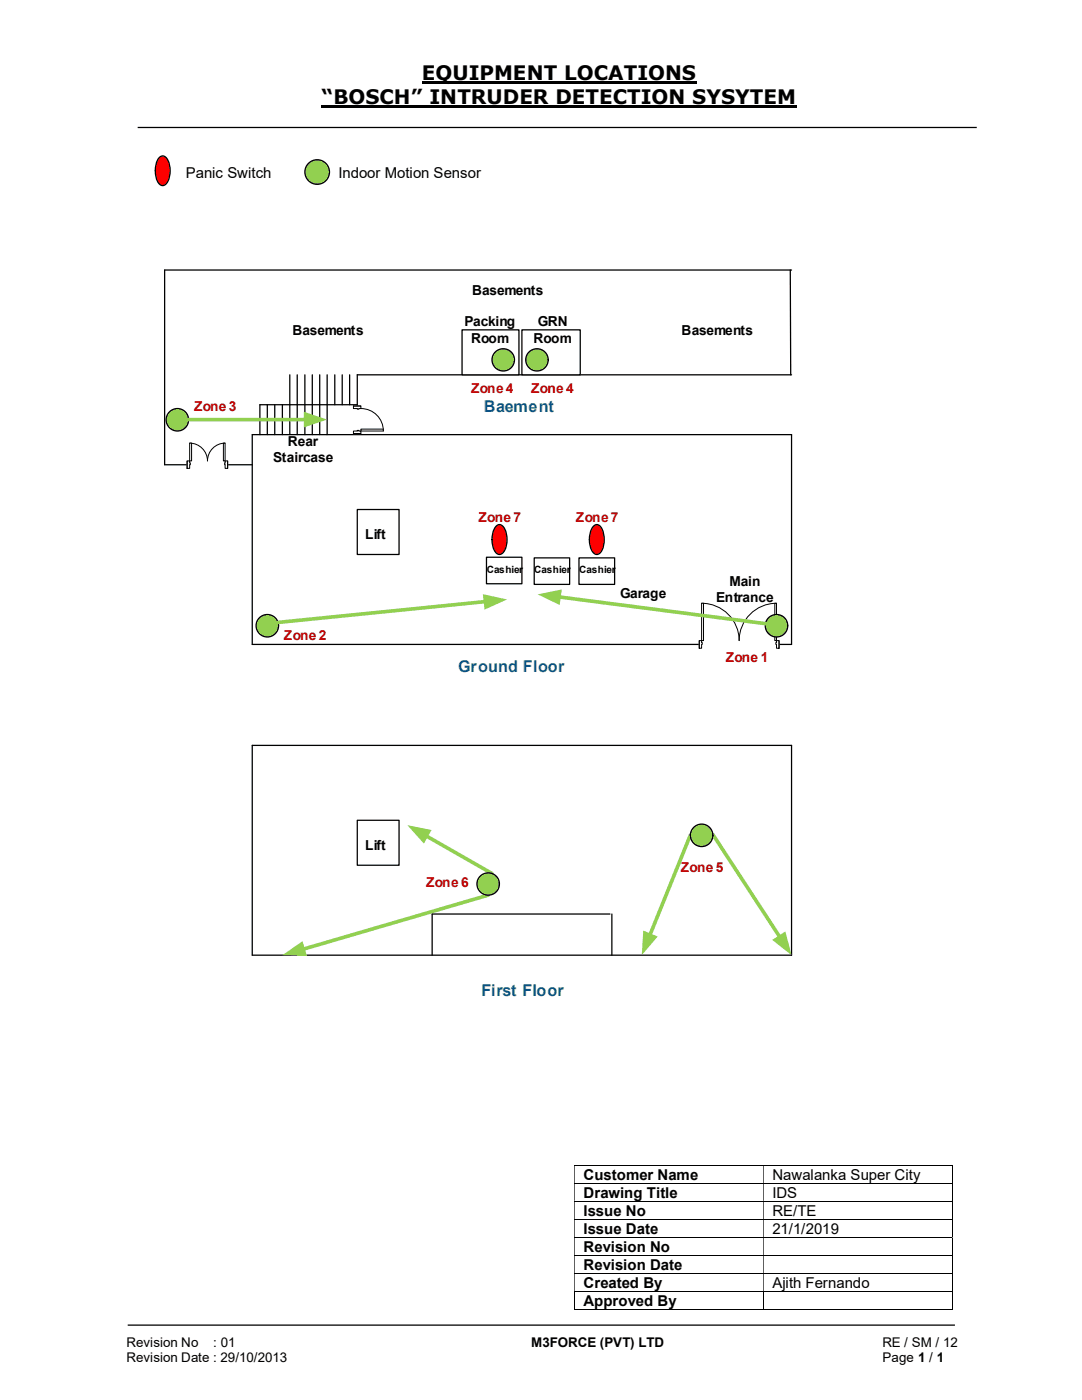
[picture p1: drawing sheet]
<svg xmlns="http://www.w3.org/2000/svg" width="216mm" height="279mm" viewBox="0 0 216 279" stroke-linecap="round" stroke-linejoin="round" font-family="sans-serif">
<path d="M84.2 16.5h54.8M64.2 21.3h94.8" fill="none" stroke="#000" stroke-width=".42"/>
<path d="M27.5 25.4h167.4M25.5 264.5h165" fill="none" stroke="#000" stroke-width=".25"/>
<circle cx="63.3" cy="34.3" r="2.46" fill="#92d050"/>
<g fill="none" stroke="#000" stroke-width=".25">
<path d="M32.9 53.9h125M71.3 74.8h86.6M32.9 92.8h17.4M50.3 86.7h107.6M50.3 128.6h107.6M86.2 182.4v8.2"/>
<circle cx="63.3" cy="34.3" r="2.46"/>
</g>
<g fill="none" stroke="#000" stroke-width=".2">
<path d="M114.6 232.6h75.3M114.6 236.2h75.3M114.6 239.7h75.3M190 232.7v3.4M190 236.2v3.4M190 239.8v3.5M114.6 243.4h75.3M114.6 247h75.3M114.6 250.6h75.3M114.6 254.2h75.3M114.6 257.8h75.3M114.7 257.9v3.6"/>
<path d="M152.3 257.9v3.6M190 243.5v3.4M190 247.1v3.4M190 250.7v3.4M190 254.3v3.4M190 257.9v3.6M114.6 261.4h37.7M152.4 261.4h37.5"/>
</g>
<g fill="#000">
<path d="M189.9 232.5h.2v.2h-.2zM114.6 232.7h.1v3.4h-.1zM152.3 232.7h.1v3.4h-.1z" fill-rule="evenodd"/>
<path d="M189.9 236.1h.2v.1h-.2zM114.6 236.2h.1v3.4h-.1zM152.3 236.2h.1v3.4h-.1z" fill-rule="evenodd"/>
<path d="M189.9 239.6h.2v.2h-.2zM114.6 239.8h.1v3.5h-.1zM152.3 239.8h.1v3.5h-.1z" fill-rule="evenodd"/>
<path d="M189.9 243.3h.2v.2h-.2zM114.6 243.5h.1v3.4h-.1zM152.3 243.5h.1v3.4h-.1z" fill-rule="evenodd"/>
<path d="M189.9 246.9h.2v.2h-.2zM114.6 247.1h.1v3.4h-.1zM152.3 247.1h.1v3.4h-.1z" fill-rule="evenodd"/>
<path d="M189.9 250.5h.2v.2h-.2zM114.6 250.7h.1v3.4h-.1zM152.3 250.7h.1v3.4h-.1z" fill-rule="evenodd"/>
<path d="M189.9 254.1h.2v.2h-.2zM114.6 254.3h.1v3.4h-.1zM152.3 254.3h.1v3.4h-.1z" fill-rule="evenodd"/>
</g>
<path d="M189.9 257.7h.2v.2h-.2zM189.9 261.3h.2v.2h-.2z" fill="#000"/>
<path d="M98.9 105.1a.96 .96 0 0 1 .9-.4 .96 .96 0 0 1 .8 .7 4.9 4.9 0 0 1-.2 4.9 1.02 1.02 0 0 1-1 .3 1.02 1.02 0 0 1-.8-.8 5.1 5.1 0 0 1 .3-4.7z" fill-rule="evenodd" fill="#f00"/>
<path d="M98.9 105.1a.96 .96 0 0 1 .9-.4 .96 .96 0 0 1 .8 .7 4.9 4.9 0 0 1-.2 4.9 1.02 1.02 0 0 1-1 .3 1.02 1.02 0 0 1-.8-.8 5.1 5.1 0 0 1 .3-4.7z" fill="none" stroke="#000" stroke-width=".25"/>
<path d="M71.3 101.7h8.3v9h-8.3z" fill="#fff"/>
<g fill="none" stroke="#000" stroke-width=".25">
<path d="M32.9 53.9v38.9M157.7 53.9l.1 20.9M57.8 74.8v11.9M59.3 74.8v11.9M60.8 74.8v11.9M62.3 74.8v11.9M63.8 74.8v11.9M65.3 74.8v11.9M66.8 74.8v6M68.3 74.8v6M69.8 74.8v6M71.3 74.8v7.5"/>
<path d="M50.3 86.7v41.9M51.9 80.8v5.9M53.3 80.8v5.9M54.8 80.8v5.9M56.3 80.8v5.9M157.9 86.7v41.9M71.3 101.7h8.3v9h-8.3zM86.2 182.4h35.5"/>
</g>
<path d="M92.2 65.8h11.3v9h-11.3z" fill="#fff"/>
<path d="M92.2 65.8h11.3v9h-11.3z" fill="none" stroke="#000" stroke-width=".25"/>
<path d="M104.1 65.8h11.7v9h-11.7z" fill="#fff"/>
<path d="M104.1 65.8h11.7v9h-11.7z" fill="none" stroke="#000" stroke-width=".25"/>
<path d="M97.1 111.2h7v5.3h-7z" fill="#fff"/>
<path d="M97.1 111.2h7v5.3h-7z" fill="none" stroke="#000" stroke-width=".25"/>
<path d="M106.6 111.3h7.1v5.3h-7.1z" fill="#fff"/>
<path d="M106.6 111.3h7.1v5.3h-7.1z" fill="none" stroke="#000" stroke-width=".25"/>
<path d="M115.5 111.3h7.1v5.3h-7.1z" fill="#fff"/>
<path d="M115.5 111.3h7.1v5.3h-7.1z" fill="none" stroke="#000" stroke-width=".25"/>
<circle cx="35.4" cy="83.8" r="2.24" fill="#92d050"/>
<circle cx="35.4" cy="83.8" r="2.24" fill="none" stroke="#000" stroke-width=".25"/>
<circle cx="53.3" cy="124.9" r="2.24" fill="#92d050"/>
<circle cx="53.3" cy="124.9" r="2.24" fill="none" stroke="#000" stroke-width=".25"/>
<circle cx="107.2" cy="71.8" r="2.23" fill="#92d050"/>
<circle cx="107.2" cy="71.8" r="2.23" fill="none" stroke="#000" stroke-width=".25"/>
<circle cx="100.4" cy="71.8" r="2.23" fill="#92d050"/>
<g fill="none" stroke="#000" stroke-width=".25">
<path d="M51.9 80.8h19.4M50.3 148.8h107.6M50.3 190.6h107.6"/>
<circle cx="100.4" cy="71.8" r="2.23"/>
</g>
<path d="M71.3 163.7h8.3v9h-8.3z" fill="#fff"/>
<path d="M50.3 148.8v41.8M157.9 148.8v41.8M71.3 163.7h8.3v9h-8.3zM122.1 182.4v8.2" fill="none" stroke="#000" stroke-width=".25"/>
<path d="M96.9 120.1l-41.3 4.1" fill="none" stroke="#92d050" stroke-width=".72"/>
<path d="M96.4 118.6l4.8 1-4.5 2.1z" fill="#92d050"/>
<path d="M37.6 83.7h23.4" fill="none" stroke="#92d050" stroke-width=".72"/>
<path d="M60.6 82.2l4.7 1.5-4.7 1.6z" fill="#92d050"/>
<path d="M85 166.8l13.2 7.5" fill="none" stroke="#92d050" stroke-width=".72"/>
<path d="M81.3 164.7l4.8 1-1.5 2.7z" fill="#92d050"/>
<path d="M97.4 178.6l-36.9 10.8" fill="none" stroke="#92d050" stroke-width=".72"/>
<path d="M56.3 190.6l4.1-2.8 .9 3z" fill="#92d050"/>
<path d="M137.8 166.7l-8.1 19.9" fill="none" stroke="#92d050" stroke-width=".72"/>
<path d="M128.4 185.7l2.8 1.2-3.1 3.7z" fill="#92d050"/>
<path d="M142.2 166.5l13.4 20.5" fill="none" stroke="#92d050" stroke-width=".72"/>
<g fill="#92d050">
<path d="M154.1 187.6l2.6-1.7 1.2 4.7z"/>
<circle cx="97.4" cy="176.4" r="2.23"/>
</g>
<circle cx="97.4" cy="176.4" r="2.23" fill="none" stroke="#000" stroke-width=".25"/>
<circle cx="140" cy="166.7" r="2.24" fill="#92d050"/>
<circle cx="140" cy="166.7" r="2.24" fill="none" stroke="#000" stroke-width=".25"/>
<path d="M118.3 105.1a1 1 0 0 1 1.1-.4 1 1 0 0 1 .7 .9 5.2 5.2 0 0 1-.3 4.7 1.01 1.01 0 0 1-1 .3 1.01 1.01 0 0 1-.8-.8 5.1 5.1 0 0 1 .3-4.7z" fill-rule="evenodd" fill="#f00"/>
<path d="M118.3 105.1a1 1 0 0 1 1.1-.4 1 1 0 0 1 .7 .9 5.2 5.2 0 0 1-.3 4.7 1.01 1.01 0 0 1-1 .3 1.01 1.01 0 0 1-.8-.8 5.1 5.1 0 0 1 .3-4.7z" fill="none" stroke="#000" stroke-width=".25"/>
<path d="M139.5 127.8h15.9v1.6h-15.9z" fill="#fff"/>
<path d="M139.5 127.8h15.9v1.6h-15.9z" fill="none" stroke="#fff" stroke-width=".2"/>
<path d="M154.9 127.8v1.6h.5v-1.6zM139.5 127.8h.5v1.6h-.5z" fill-rule="evenodd" fill="#fff"/>
<path d="M140 128.2v-.4h-.5v1.6h.5v-.8M154.9 128.2v-.4h.5v1.6h-.5v-.8" fill="none" stroke="#000" stroke-width=".2"/>
<path d="M154.8 128.2v.4h.1v-.4zM140 128.2h.1v.4h-.1z" fill-rule="evenodd" fill="#fff"/>
<path d="M139.5 127.8v1.6M140 128.2h.1v.4h-.1M140 120.4a7.5 7.5 0 0 1 7.5 7.4 7.5 7.5 0 0 1 7.4-7.4M154.9 128.2h-.1v.4h.1M155.4 127.8v1.6" fill="none" stroke="#000" stroke-width=".2"/>
<path d="M140 120.4h.4v7.4h-.4z" fill-rule="evenodd" fill="#fff"/>
<path d="M140 120.4h.4v7.4h-.4z" fill="none" stroke="#000" stroke-width=".2"/>
<path d="M154.6 120.4h.3v7.4h-.3z" fill-rule="evenodd" fill="#fff"/>
<path d="M154.6 120.4h.3v7.4h-.3z" fill="none" stroke="#000" stroke-width=".2"/>
<path d="M37.3 91.9h8.1v1.6h-8.1z" fill="#fff"/>
<path d="M37.3 91.9h8.1v1.6h-8.1z" fill="none" stroke="#fff" stroke-width=".2"/>
<path d="M44.9 92v1.5h.5v-1.5zM37.3 92h.5v1.5h-.5z" fill-rule="evenodd" fill="#fff"/>
<path d="M37.8 92.4v-.4h-.5v1.5h.5v-.7M44.9 92.4v-.4h.5v1.5h-.5v-.7" fill="none" stroke="#000" stroke-width=".2"/>
<path d="M44.8 92.4l.1 .4zM37.8 92.4h.2v.4h-.2z" fill-rule="evenodd" fill="#fff"/>
<path d="M37.3 92v1.5M37.8 92.4h.2v.4h-.2M37.8 88.4a3.6 3.6 0 0 1 3.6 3.6 3.5 3.5 0 0 1 3.5-3.6M44.9 92.4v.4M45.4 92v1.5" fill="none" stroke="#000" stroke-width=".2"/>
<path d="M37.8 88.4h.4v3.6h-.4z" fill-rule="evenodd" fill="#fff"/>
<path d="M37.8 88.4h.4v3.6h-.4z" fill="none" stroke="#000" stroke-width=".2"/>
<path d="M44.6 88.4h.3v3.6h-.3z" fill-rule="evenodd" fill="#fff"/>
<path d="M44.6 88.4h.3v3.6h-.3z" fill="none" stroke="#000" stroke-width=".2"/>
<path d="M70.5 81h1.6v5.5h-1.6z" fill-rule="evenodd" fill="#fff"/>
<path d="M70.5 81h1.6v5.5h-1.6z" fill="none" stroke="#fff" stroke-width=".2"/>
<path d="M70.5 86v.5h1.5v-.5zM70.5 81h1.5v.5h-1.5z" fill-rule="evenodd" fill="#fff"/>
<path d="M71.3 86h-.8v.5h1.5v-.5h-.4M71.3 81.5h-.8v-.5h1.5v.5h-.4" fill="none" stroke="#000" stroke-width=".2"/>
<path d="M71.3 85.9v.1h.3v-.1zM71.3 81.5h.3v.2h-.3z" fill-rule="evenodd" fill="#fff"/>
<path d="M70.5 86.5h1.5M70.5 81h1.5M71.3 86v-.1h.3v.1M71.3 81.5v.2h.3v-.2M72 81.5a4.5 4.5 0 0 1 4.5 4.5" fill="none" stroke="#000" stroke-width=".2"/>
<path d="M72 85.6h4.5v.4h-4.5z" fill="#fff"/>
<path d="M72 85.6h4.5v.4h-4.5z" fill="none" stroke="#000" stroke-width=".2"/>
<circle cx="154.9" cy="124.9" r="2.24" fill="#92d050"/>
<circle cx="154.9" cy="124.9" r="2.24" fill="none" stroke="#000" stroke-width=".25"/>
<path d="M111.5 119.1l41.2 5.4" fill="none" stroke="#92d050" stroke-width=".72"/>
<path d="M107.3 118.6l4.8-1-.4 3.1z" fill="#92d050"/>
<path d="M31.7 31.5a1.01 1.01 0 0 1 1.1-.4 1.01 1.01 0 0 1 .7 .9 4.4 4.4 0 0 1-.6 4.9 1.08 1.08 0 0 1-1.5-.7 5.1 5.1 0 0 1 .3-4.7z" fill-rule="evenodd" fill="#f00"/>
<path d="M31.7 31.5a1.01 1.01 0 0 1 1.1-.4 1.01 1.01 0 0 1 .7 .9 4.4 4.4 0 0 1-.6 4.9 1.08 1.08 0 0 1-1.5-.7 5.1 5.1 0 0 1 .3-4.7z" fill="none" stroke="#000" stroke-width=".25"/>
<g font-size="4">
<text x="84.2" y="16">EQUIPMENT LOCATIONS</text>
<text x="64.2" y="20.8">“BOSCH” INTRUDER DETECTION SYSYTEM</text>
</g>
<g font-size="3.2" fill="#0070c0">
<text x="96.5" y="82.2">Baement</text>
<text x="91.4" y="134.2">Ground Floor</text>
<text x="96.1" y="198.8">First Floor</text>
</g>
<g font-size="3">
<text x="37.1" y="35.5">Panic Switch</text>
<text x="67.5" y="35.5">Indoor Motion Sensor</text>
<text x="116.5" y="235.5">Customer Name</text>
<text x="116.5" y="239">Drawing Title</text>
<text x="154.1" y="235.5">Nawalanka Super City</text>
<text x="154.1" y="239">IDS</text>
<text x="116.5" y="242.7">Issue No</text>
<text x="154.1" y="242.7">RE/TE</text>
<text x="116.5" y="246.3">Issue Date</text>
<text x="116.5" y="249.8">Revision No</text>
<text x="154.1" y="246.3">21/1/2019</text>
<text x="116.5" y="253.4">Revision Date</text>
<text x="116.5" y="257">Created By</text>
<text x="154.1" y="257">Ajith Fernando</text>
<text x="116.5" y="260.7">Approved By</text>
</g>
<g font-size="2.7">
<text x="94.2" y="58.8">Basements</text>
<text x="92.7" y="65.2">Packing</text>
<text x="107.3" y="65.2">GRN</text>
<text x="58.3" y="66.8">Basements</text>
<text x="94" y="68.4">Room</text>
<text x="106.5" y="68.4">Room</text>
<text x="136" y="66.8">Basements</text>
<text x="57.4" y="89.1">Rear</text>
<text x="54.5" y="92.2">Staircase</text>
<text x="72.9" y="107.6">Lift</text>
<text x="123.7" y="119.3">Garage</text>
<text x="145.6" y="117">Main</text>
<text x="142.9" y="120.2">Entrance</text>
<text x="72.9" y="169.6">Lift</text>
<text x="25.2" y="268.8">Revision No</text>
<text x="42.6" y="268.8">: 01</text>
<text x="106" y="268.8">M3FORCE (PVT) LTD</text>
<text x="176.1" y="268.8">RE / SM / 12</text>
<text x="25.2" y="271.8">Revision Date : 29/10/2013</text>
<text x="176.1" y="271.8">Page 1 / 1</text>
</g>
<g font-size="2.7" fill="#c00000">
<text x="38.7" y="82">Zone 3</text>
<text x="94" y="78.4">Zone 4</text>
<text x="106" y="78.4">Zone 4</text>
<text x="95.5" y="104.1">Zone 7</text>
<text x="114.9" y="104.1">Zone 7</text>
<text x="56.6" y="127.8">Zone 2</text>
<text x="144.8" y="132.2">Zone 1</text>
<text x="85" y="177">Zone 6</text>
<text x="135.8" y="174">Zone 5</text>
</g>
<g font-size="2">
<text x="97.1" y="114.4">Cashier</text>
<text x="106.6" y="114.4">Cashier</text>
<text x="115.6" y="114.4">Cashier</text>
</g>
</svg>
